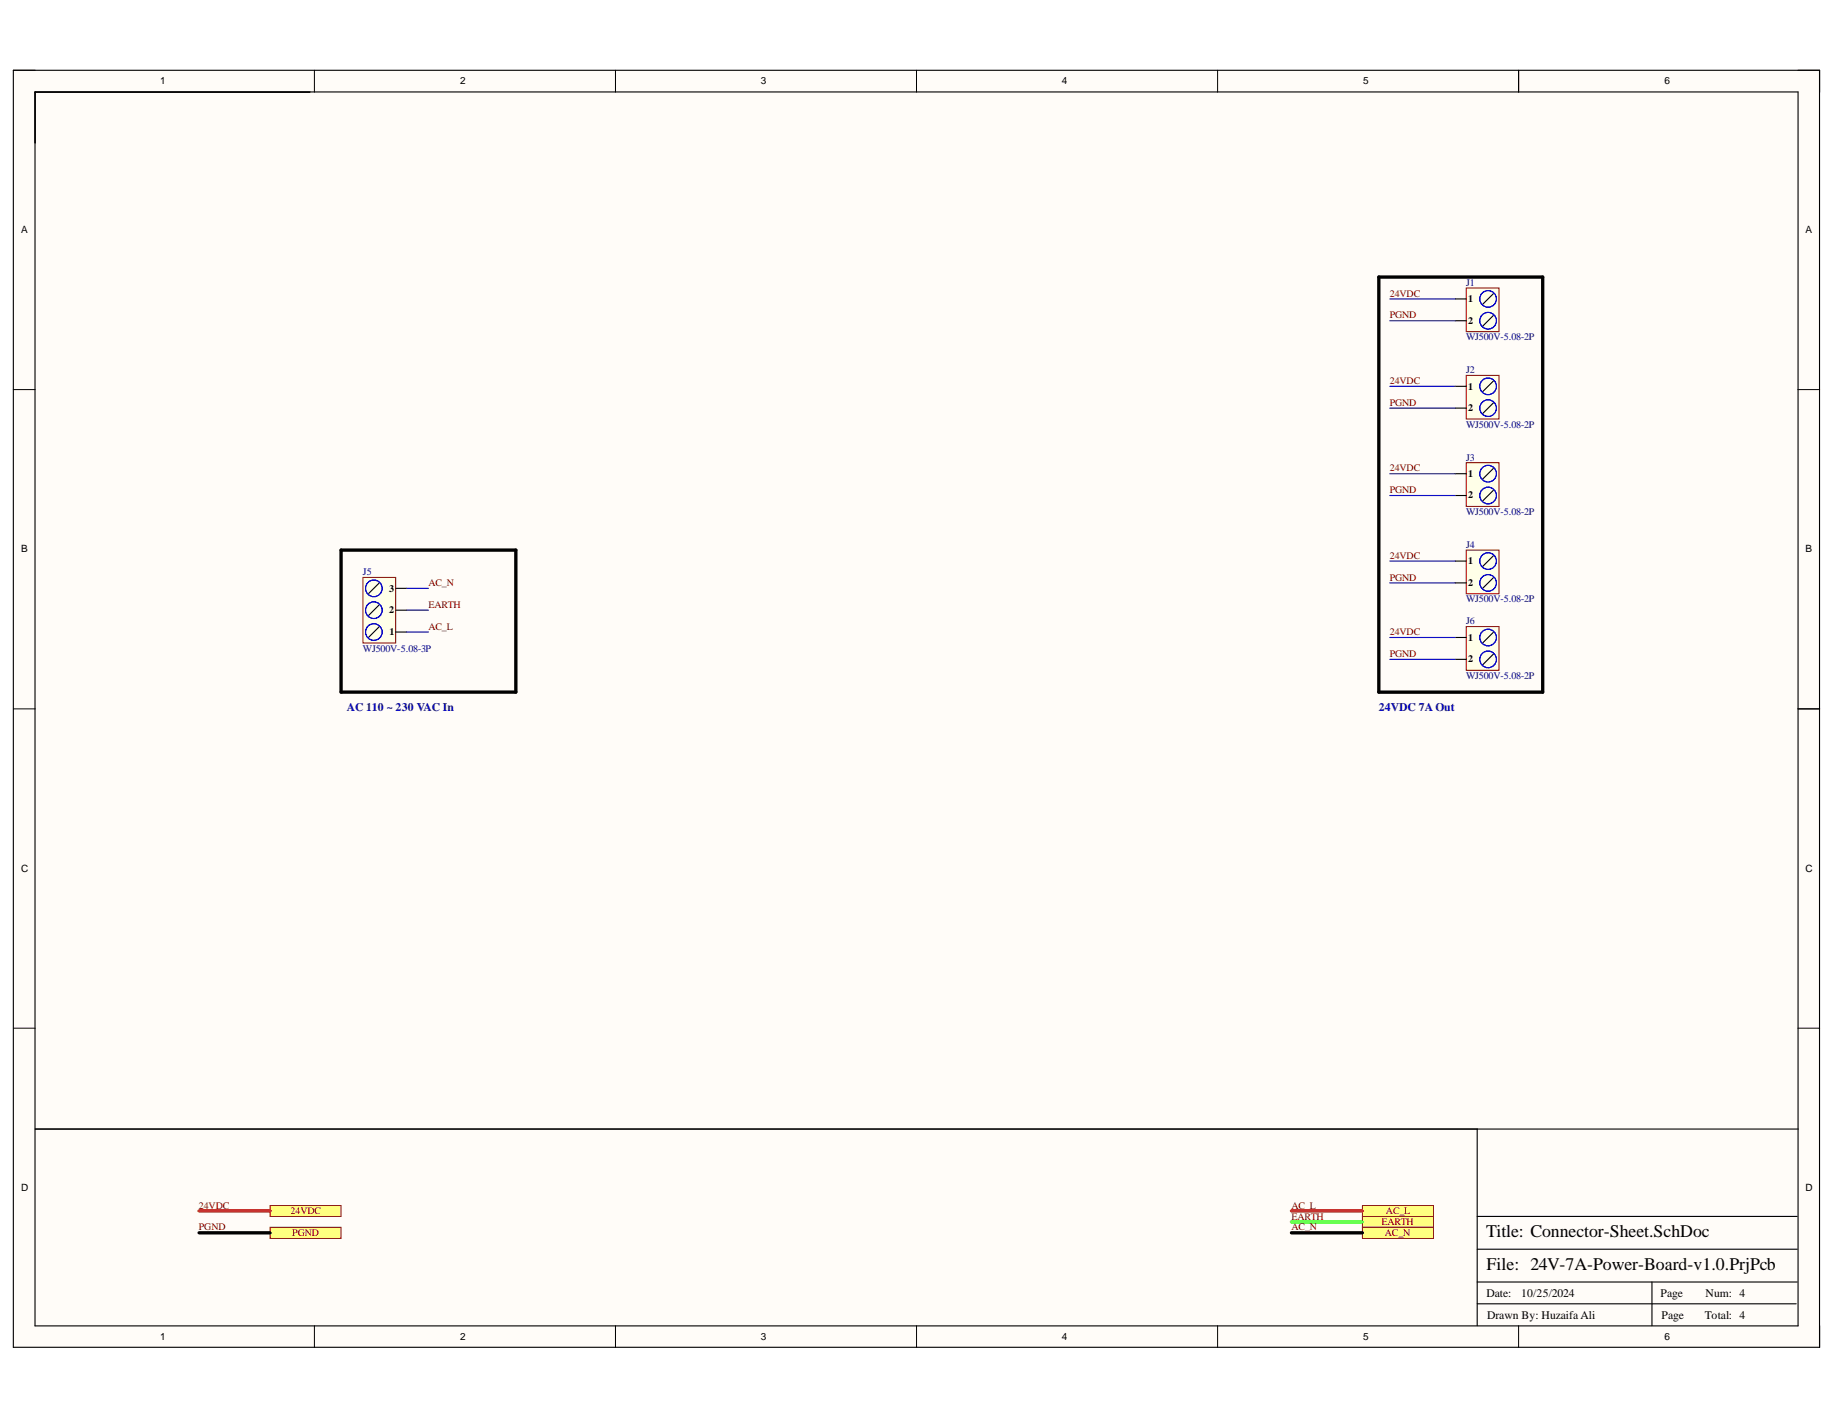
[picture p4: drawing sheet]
<svg xmlns="http://www.w3.org/2000/svg" width="279mm" height="216mm" viewBox="0 0 279 216" stroke-linecap="round" stroke-linejoin="round" font-family="sans-serif">
<g fill="#fffcf8">
<path d="M2 10.7h274.9v194.3h-274.9z" fill-rule="evenodd"/>
<path d="M5.4 14h268.2v187.7h-268.2z" fill-rule="evenodd"/>
</g>
<g fill="none" stroke="#000" stroke-width=".15">
<path d="M2 10.7h3.4M47.8 10.7v3.3M93.7 10.7v3.3M139.5 10.7v3.3M185.3 10.7v3.3M231.1 10.7v3.3M273.6 10.7h3.3v3.3M2 59.3h3.4M273.6 59.3h3.3M2 107.9h3.4M273.6 107.9h3.3M2 156.4h3.4"/>
<path d="M273.6 156.4h3.3M47.8 201.7v3.3M93.7 201.7v3.3M139.5 201.7v3.3M185.3 201.7v3.3M231.1 201.7v3.3M276.9 201.7v3.3"/>
</g>
<path d="M2 10.7h274.9v194.3h-274.9zM5.3 14h268.3v187.7h-268.3zM231.1 10.7v3.3M273.6 107.9h3.3M5.4 171.8h268.3M224.8 171.8v29.9M224.8 198.4h48.5M224.8 195.1h48.7M224.8 190.1h48.7M224.8 185.1h48.7M251.4 195.1v6.6" fill="none" stroke="#000" stroke-width=".17"/>
<path d="M223.1 43.8h5v6.7h-5z" fill-rule="evenodd" fill="#ffffe8"/>
<path d="M223.1 43.8h5v6.7h-5z" fill="none" stroke="#800000" stroke-width=".15"/>
<path d="M221.5 45.5h1.6M221.5 48.8h1.6M227.3 44.6l-1.7 1.7M227.3 48l-1.7 1.6" fill="none" stroke="#000" stroke-width=".17"/>
<g fill="none" stroke="#00f" stroke-width=".17">
<circle cx="226.5" cy="45.5" r="1.27"/>
<circle cx="226.5" cy="48.8" r="1.27"/>
</g>
<path d="M55.2 87.9h5v9.9h-5z" fill-rule="evenodd" fill="#ffffe8"/>
<path d="M55.2 87.9h5v9.9h-5z" fill="none" stroke="#800000" stroke-width=".15"/>
<path d="M57.7 95.3l-1.6 1.7M57.7 92l-1.6 1.7M57.7 88.7l-1.6 1.6M60.2 96.2h1.7M60.2 92.8h1.7M60.2 89.5h1.7" fill="none" stroke="#000" stroke-width=".17"/>
<g fill="none" stroke="#00f" stroke-width=".17">
<circle cx="56.9" cy="89.5" r="1.27"/>
<circle cx="56.9" cy="96.2" r="1.27"/>
<circle cx="56.9" cy="92.8" r="1.27"/>
</g>
<path d="M223.1 57.1h5v6.7h-5z" fill-rule="evenodd" fill="#ffffe8"/>
<path d="M223.1 57.1h5v6.7h-5z" fill="none" stroke="#800000" stroke-width=".15"/>
<path d="M221.5 58.8h1.6M227.3 57.9l-1.7 1.7M221.5 62.1h1.6M227.3 61.3l-1.7 1.6" fill="none" stroke="#000" stroke-width=".17"/>
<g fill="none" stroke="#00f" stroke-width=".17">
<circle cx="226.5" cy="58.8" r="1.27"/>
<circle cx="226.5" cy="62.1" r="1.27"/>
</g>
<path d="M223.1 70.4h5v6.7h-5z" fill-rule="evenodd" fill="#ffffe8"/>
<path d="M223.1 70.4h5v6.7h-5z" fill="none" stroke="#800000" stroke-width=".15"/>
<path d="M221.5 72.1h1.6M221.5 75.4h1.6M227.3 71.2l-1.7 1.7M227.3 74.6l-1.7 1.6" fill="none" stroke="#000" stroke-width=".17"/>
<g fill="none" stroke="#00f" stroke-width=".17">
<circle cx="226.5" cy="75.4" r="1.27"/>
<circle cx="226.5" cy="72.1" r="1.27"/>
</g>
<path d="M223.1 83.7h5v6.6h-5z" fill-rule="evenodd" fill="#ffffe8"/>
<path d="M223.1 83.7h5v6.6h-5z" fill="none" stroke="#800000" stroke-width=".15"/>
<path d="M221.5 85.4h1.6M221.5 88.7h1.6M227.3 84.5l-1.7 1.7M227.3 87.9l-1.7 1.6M5.4 171.8h219.4" fill="none" stroke="#000" stroke-width=".17"/>
<g fill="none" stroke="#00f" stroke-width=".17">
<circle cx="226.5" cy="88.7" r="1.27"/>
<circle cx="226.5" cy="85.4" r="1.27"/>
</g>
<path d="M209.8 42.2h25v63.1h-25zM51.9 83.7h26.6v21.6h-26.6z" fill="none" stroke="#000" stroke-width=".51"/>
<path d="M207.3 183.4h10.8v1.7h-10.8z" fill-rule="evenodd" fill="#ffff80"/>
<path d="M207.3 183.4h10.8v1.7h-10.8z" fill="none" stroke="#800000" stroke-width=".15"/>
<path d="M207.3 185.1h10.8v1.6h-10.8z" fill-rule="evenodd" fill="#ffff80"/>
<path d="M207.3 185.1h10.8v1.6h-10.8z" fill="none" stroke="#800000" stroke-width=".15"/>
<path d="M207.3 186.7h10.8v1.7h-10.8z" fill-rule="evenodd" fill="#ffff80"/>
<path d="M207.3 186.7h10.8v1.7h-10.8z" fill="none" stroke="#800000" stroke-width=".15"/>
<path d="M41.1 183.4h10.8v1.7h-10.8z" fill-rule="evenodd" fill="#ffff80"/>
<path d="M41.1 183.4h10.8v1.7h-10.8z" fill="none" stroke="#800000" stroke-width=".15"/>
<path d="M41.1 186.7h10.8v1.7h-10.8z" fill-rule="evenodd" fill="#ffff80"/>
<path d="M41.1 186.7h10.8v1.7h-10.8z" fill="none" stroke="#800000" stroke-width=".15"/>
<path d="M211.5 45.5h10M211.5 48.8h10M61.9 89.5h3.3M61.9 96.2h3.3" fill="none" stroke="#000080" stroke-width=".17"/>
<path d="M30.3 184.2h10.8M196.5 184.2h10.8" fill="none" stroke="#f00" stroke-width=".51"/>
<path d="M196.5 185.9h10.8" fill="none" stroke="#0f0" stroke-width=".51"/>
<path d="M30.3 187.6h10.8M196.5 187.6h10.8" fill="none" stroke="#000" stroke-width=".51"/>
<path d="M223.1 95.3h5v6.7h-5z" fill-rule="evenodd" fill="#ffffe8"/>
<path d="M223.1 95.3h5v6.7h-5z" fill="none" stroke="#800000" stroke-width=".15"/>
<path d="M221.5 97h1.6M227.3 96.2l-1.7 1.6M227.3 99.5l-1.7 1.7M221.5 100.3h1.6" fill="none" stroke="#000" stroke-width=".17"/>
<g fill="none" stroke="#00f" stroke-width=".17">
<circle cx="226.5" cy="97" r="1.27"/>
<circle cx="226.5" cy="100.3" r="1.27"/>
</g>
<path d="M211.5 58.8h10M211.5 62.1h10M211.5 72.1h10M211.5 75.4h10M61.9 92.8h3.3M211.5 85.4h10M211.5 88.7h10M211.5 97h10M211.5 100.3h10" fill="none" stroke="#000080" stroke-width=".17"/>
<g font-size="2.7">
<text x="226.1" y="188.3">Title: Connector-Sheet.SchDoc</text>
<text x="226.2" y="193.3">File: 24V-7A-Power-Board-v1.0.PrjPcb</text>
</g>
<g font-size="1.8" fill="#000080">
<text x="52.8" y="108.2">AC 110 ~ 230 VAC In</text>
<text x="209.8" y="108.2">24VDC 7A Out</text>
</g>
<g font-size="1.8">
<text x="226.2" y="197.3">Date:</text>
<text x="231.5" y="197.3">10/25/2024</text>
<text x="252.7" y="197.3">Page</text>
<text x="259.5" y="197.3">Num: 4</text>
<text x="226.3" y="200.6">Drawn By: Huzaifa Ali</text>
<text x="252.9" y="200.6">Page</text>
<text x="259.5" y="200.6">Total: 4</text>
</g>
<g font-size="1.5">
<text x="24.4" y="12.8">1</text>
<text x="70" y="12.8">2</text>
<text x="115.8" y="12.8">3</text>
<text x="161.6" y="12.8">4</text>
<text x="207.5" y="12.8">5</text>
<text x="253.3" y="12.8">6</text>
<text x="3.2" y="35.5">A</text>
<text x="274.8" y="35.5">A</text>
<text x="223.4" y="46">1</text>
<text x="223.4" y="49.3">2</text>
<text x="223.4" y="59.3">1</text>
<text x="223.4" y="62.6">2</text>
<text x="223.4" y="72.5">1</text>
<text x="223.4" y="75.8">2</text>
<text x="3.2" y="84">B</text>
<text x="223.4" y="85.8">1</text>
<text x="223.4" y="89.2">2</text>
<text x="274.8" y="84">B</text>
<text x="59.2" y="93.3">2</text>
<text x="59.2" y="90">3</text>
<text x="59.3" y="96.6">1</text>
<text x="223.4" y="97.5">1</text>
<text x="223.4" y="100.8">2</text>
<text x="3.2" y="132.7">C</text>
<text x="274.8" y="132.7">C</text>
<text x="3.2" y="181.2">D</text>
<text x="274.8" y="181.2">D</text>
<text x="24.4" y="203.8">1</text>
<text x="70" y="203.8">2</text>
<text x="115.8" y="203.8">3</text>
<text x="161.6" y="203.8">4</text>
<text x="207.5" y="203.8">5</text>
<text x="253.3" y="203.8">6</text>
</g>
<g font-size="1.5" fill="#800000">
<text x="211.5" y="45.1">24VDC</text>
<text x="211.5" y="48.4">PGND</text>
<text x="211.5" y="58.4">24VDC</text>
<text x="211.5" y="61.7">PGND</text>
<text x="211.5" y="71.7">24VDC</text>
<text x="211.5" y="75.1">PGND</text>
<text x="65.2" y="89.2">AC_N</text>
<text x="211.5" y="85.1">24VDC</text>
<text x="211.5" y="88.3">PGND</text>
<text x="65.2" y="95.8">AC_L</text>
<text x="65.2" y="92.5">EARTH</text>
<text x="211.5" y="96.6">24VDC</text>
<text x="211.5" y="99.9">PGND</text>
<text x="30.3" y="183.9">24VDC</text>
<text x="44.2" y="184.7">24VDC</text>
<text x="196.5" y="183.9">AC_L</text>
<text x="196.5" y="185.6">EARTH</text>
<text x="210.9" y="184.7">AC_L</text>
<text x="30.3" y="187.2">PGND</text>
<text x="44.5" y="188">PGND</text>
<text x="196.5" y="187.2">AC_N</text>
<text x="210.2" y="186.4">EARTH</text>
<text x="210.7" y="188">AC_N</text>
</g>
<g font-size="1.5" fill="#000080">
<text x="223.1" y="43.5">J1</text>
<text x="223.1" y="51.7">WJ500V-5.08-2P</text>
<text x="223.1" y="56.7">J2</text>
<text x="223.1" y="65.1">WJ500V-5.08-2P</text>
<text x="223.1" y="70.1">J3</text>
<text x="223.1" y="78.4">WJ500V-5.08-2P</text>
<text x="223.1" y="83.4">J4</text>
<text x="55.2" y="87.5">J5</text>
<text x="223.1" y="91.6">WJ500V-5.08-2P</text>
<text x="223.1" y="94.9">J6</text>
<text x="55.2" y="99.2">WJ500V-5.08-3P</text>
<text x="223.1" y="103.3">WJ500V-5.08-2P</text>
</g>
</svg>
